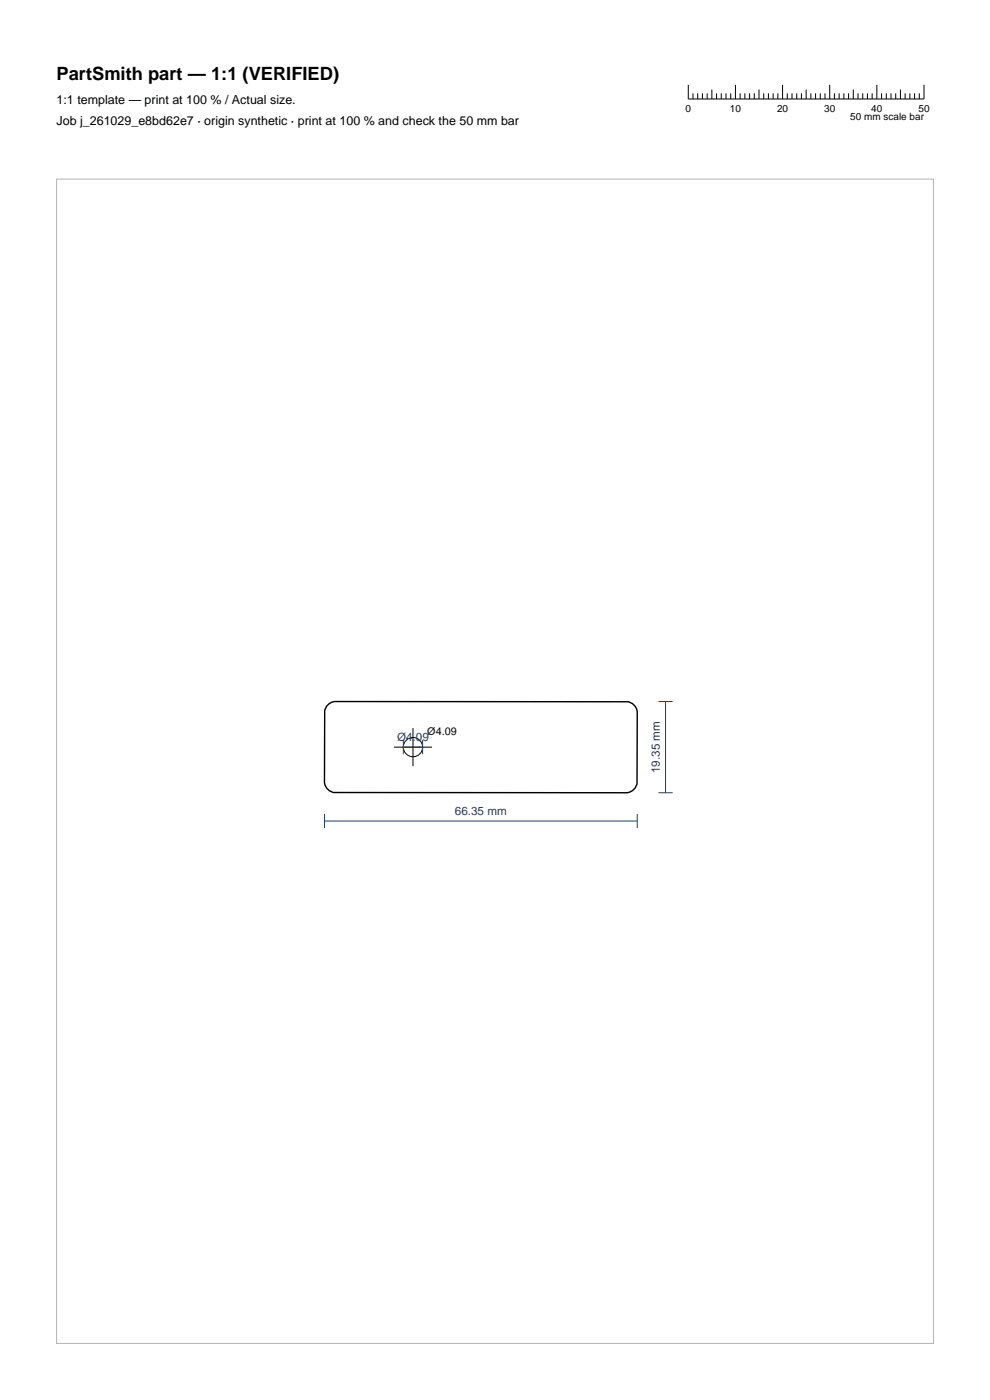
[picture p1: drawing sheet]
<svg xmlns="http://www.w3.org/2000/svg" width="210mm" height="297mm" viewBox="0 0 210 297" stroke-linecap="round" stroke-linejoin="round" font-family="sans-serif">
<g fill="none" stroke="#000" stroke-width=".21">
<path d="M146 18v3h50v-3M147 19.8v1.2M148 19.8v1.2M149 19.8v1.2M150 19.8v1.2M151 19v2M152 19.8v1.2M153 19.8v1.2M154 19.8v1.2M155 19.8v1.2M156 18v3M157 19.8v1.2"/>
<path d="M158 19.8v1.2M159 19.8v1.2M160 19.8v1.2M161 19v2M162 19.8v1.2M163 19.8v1.2M164 19.8v1.2M165 19.8v1.2M166 18v3M167 19.8v1.2M168 19.8v1.2M169 19.8v1.2"/>
<path d="M170 19.8v1.2M171 19v2M172 19.8v1.2M173 19.8v1.2M174 19.8v1.2M175 19.8v1.2M176 18v3M177 19.8v1.2M178 19.8v1.2M179 19.8v1.2M180 19.8v1.2M181 19v2"/>
<path d="M182 19.8v1.2M183 19.8v1.2M184 19.8v1.2M185 19.8v1.2M186 18v3M187 19.8v1.2M188 19.8v1.2M189 19.8v1.2M190 19.8v1.2M191 19v2M192 19.8v1.2M193 19.8v1.2"/>
<path d="M194 19.8v1.2M195 19.8v1.2M83.6 158.5h8M87.6 154.5v8"/>
<circle cx="87.6" cy="158.5" r="2.05"/>
</g>
<path d="M69.3 149.8l.5-.5 1.1-.5 62.4 .1a2.5 2.5 0 0 1 1.9 2l-.1 15.4a2.5 2.5 0 0 1-2 1.9l-62.4-.1a2.5 2.5 0 0 1-1.9-2l.1-15.4z" fill="none" stroke="#000" stroke-width=".3"/>
<path d="M85.6 158.5h4M85.6 157v3M89.6 157v3M139.7 148.8h3M141.2 148.8v19.4M68.8 174.2h66.4M68.8 172.7v3M135.2 172.7v3M139.7 168.2h3" fill="none" stroke="#1f3b5e" stroke-width=".21"/>
<path d="M12 38h186v247h-186z" fill="none" stroke="#b3b3b3" stroke-width=".21"/>
<text font-size="3.9" x="12" y="17">PartSmith part — 1:1 (VERIFIED)</text>
<g font-size="2.6">
<text x="12" y="22">1:1 template — print at 100 % / Actual size.</text>
<text x="12" y="26.5">Job j_261029_e8bd62e7 · origin synthetic · print at 100 % and check the 50 mm bar</text>
</g>
<g font-size="2.5" fill="#1f3b5e">
<text x="84.2" y="157.3">Ø4.09</text>
<text x="140" y="164" transform="rotate(-90 140 164)">19.35 mm</text>
<text x="96.5" y="173">66.35 mm</text>
</g>
<text font-size="2.3" x="90.6" y="156">Ø4.09</text>
<g font-size="2.1">
<text x="145.4" y="23.8">0</text>
<text x="154.8" y="23.8">10</text>
<text x="164.8" y="23.8">20</text>
<text x="174.8" y="23.8">30</text>
<text x="184.8" y="23.8">40</text>
<text x="194.8" y="23.8">50</text>
<text x="180.4" y="25.5">50 mm scale bar</text>
</g>
</svg>
